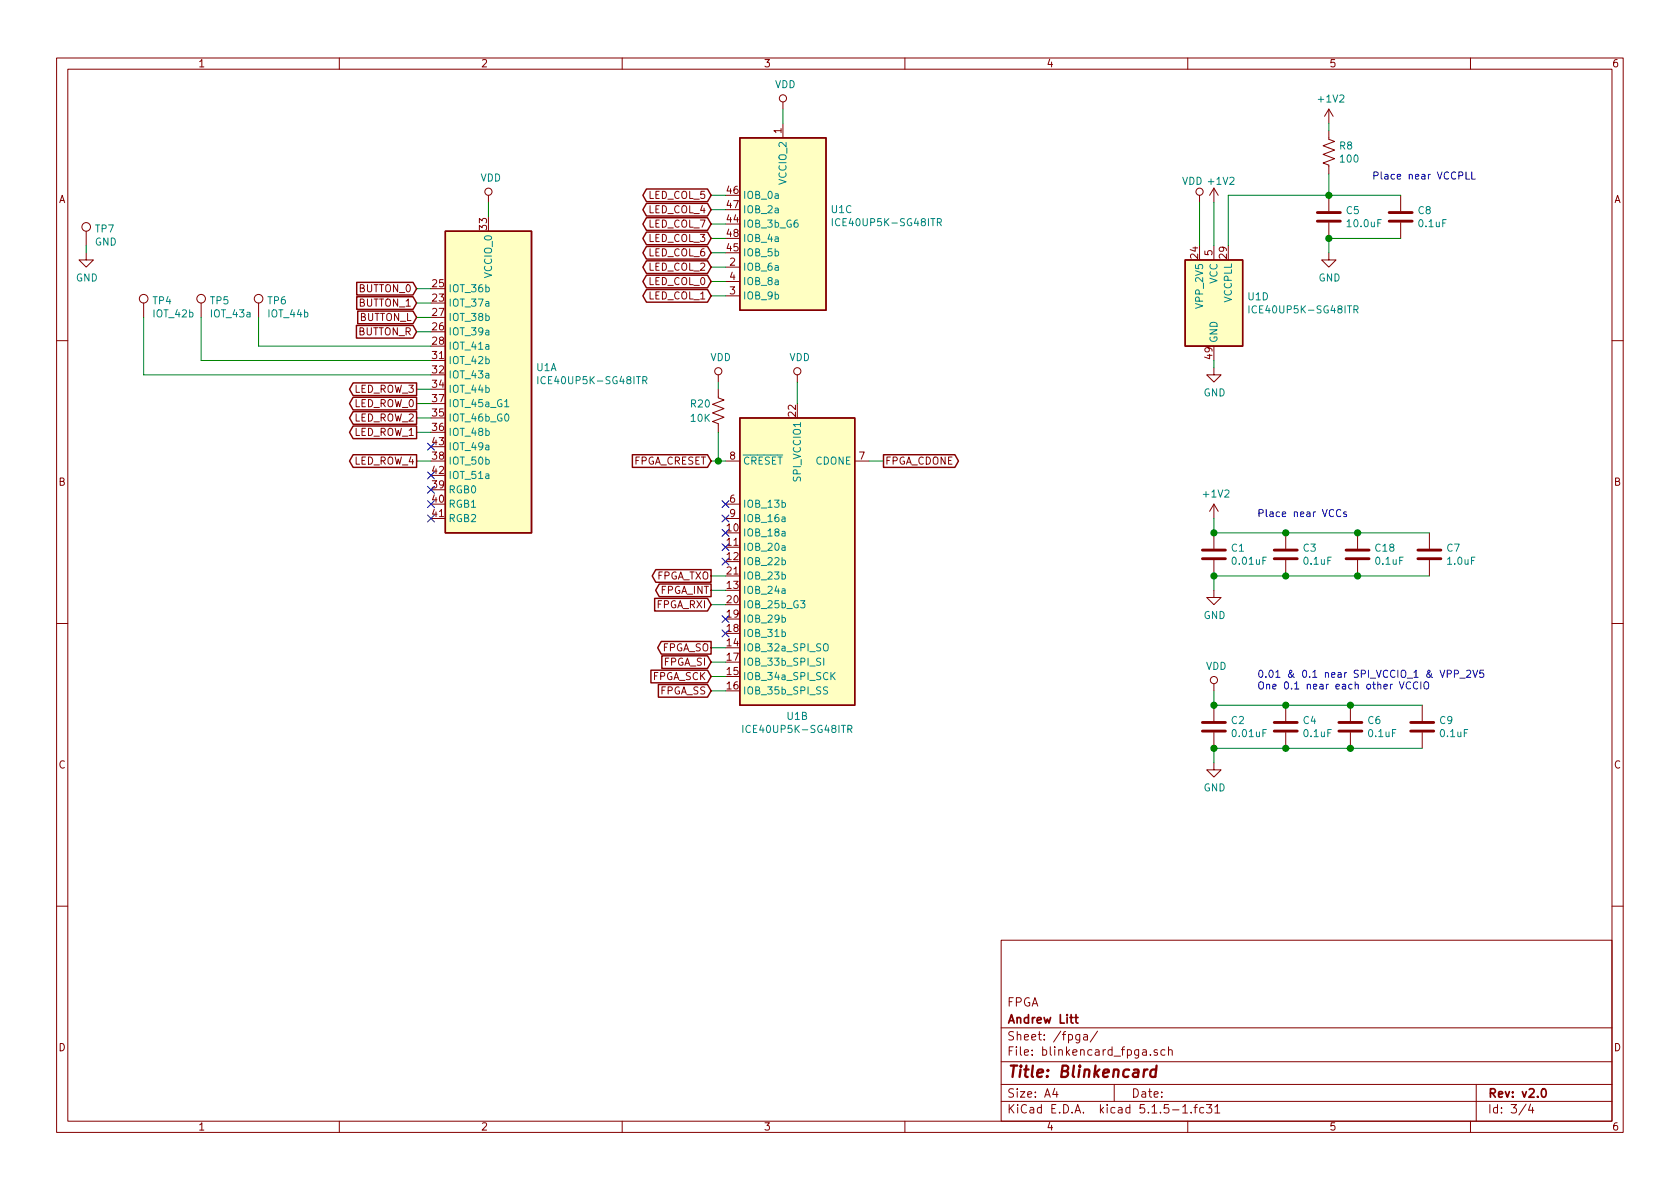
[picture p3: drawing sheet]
EESchema Schematic File Version 4
EELAYER 30 0
EELAYER END
$Descr A4 11693 8268
encoding utf-8
Sheet 3 4
Title "Blinkencard"
Date ""
Rev "v2.0"
Comp "Andrew Litt"
Comment1 "FPGA"
Comment2 ""
Comment3 ""
Comment4 ""
$EndDescr
$Comp
L FPGA_Lattice:ICE40UP5K-SG48ITR U1
U 2 1
P 5550 3900
F 0 "U1" H 5550 2825 50  0000 C CNN
F 1 "ICE40UP5K-SG48ITR" H 5550 2734 50  0000 C CNN
F 2 "Package_DFN_QFN:QFN-48-1EP_7x7mm_P0.5mm_EP5.15x5.15mm_ThermalVias" H 5550 2550 50  0001 C CNN
F 3 "http://www.latticesemi.com/Products/FPGAandCPLD/iCE40Ultra" H 5150 4900 50  0001 C CNN
F 4 " ICE40UP5K-SG48I" H 5550 2925 50  0001 C CNN " mfg_part"
	2    5550 3900
	1    0    0    -1  
$EndComp
$Comp
L FPGA_Lattice:ICE40UP5K-SG48ITR U1
U 3 1
P 5450 1550
F 0 "U1" H 5780 1653 50  0000 L CNN
F 1 "ICE40UP5K-SG48ITR" H 5780 1562 50  0000 L CNN
F 2 "Package_DFN_QFN:QFN-48-1EP_7x7mm_P0.5mm_EP5.15x5.15mm_ThermalVias" H 5450 200 50  0001 C CNN
F 3 "http://www.latticesemi.com/Products/FPGAandCPLD/iCE40Ultra" H 5050 2550 50  0001 C CNN
F 4 " ICE40UP5K-SG48I" H 5780 1753 50  0001 C CNN " mfg_part"
	3    5450 1550
	1    0    0    -1  
$EndComp
$Comp
L FPGA_Lattice:ICE40UP5K-SG48ITR U1
U 4 1
P 8450 2100
F 0 "U1" H 8680 2146 50  0000 L CNN
F 1 "ICE40UP5K-SG48ITR" H 8680 2055 50  0000 L CNN
F 2 "Package_DFN_QFN:QFN-48-1EP_7x7mm_P0.5mm_EP5.15x5.15mm_ThermalVias" H 8450 750 50  0001 C CNN
F 3 "http://www.latticesemi.com/Products/FPGAandCPLD/iCE40Ultra" H 8050 3100 50  0001 C CNN
F 4 " ICE40UP5K-SG48I" H 8680 2246 50  0001 C CNN " mfg_part"
	4    8450 2100
	1    0    0    -1  
$EndComp
$Comp
L power:+1V2 #PWR011
U 1 1
P 8450 1400
F 0 "#PWR011" H 8450 1250 50  0001 C CNN
F 1 "+1V2" H 8500 1550 50  0000 C CNN
F 2 "" H 8450 1400 50  0001 C CNN
F 3 "" H 8450 1400 50  0001 C CNN
	1    8450 1400
	1    0    0    -1  
$EndComp
$Comp
L power:VDD #PWR09
U 1 1
P 8350 1400
F 0 "#PWR09" H 8350 1250 50  0001 C CNN
F 1 "VDD" H 8300 1550 50  0000 C CNN
F 2 "" H 8350 1400 50  0001 C CNN
F 3 "" H 8350 1400 50  0001 C CNN
	1    8350 1400
	1    0    0    -1  
$EndComp
$Comp
L power:GND #PWR010
U 1 1
P 8450 2550
F 0 "#PWR010" H 8450 2300 50  0001 C CNN
F 1 "GND" H 8455 2377 50  0000 C CNN
F 2 "" H 8450 2550 50  0001 C CNN
F 3 "" H 8450 2550 50  0001 C CNN
	1    8450 2550
	1    0    0    -1  
$EndComp
$Comp
L power:VDD #PWR08
U 1 1
P 5550 2650
F 0 "#PWR08" H 5550 2500 50  0001 C CNN
F 1 "VDD" H 5567 2823 50  0000 C CNN
F 2 "" H 5550 2650 50  0001 C CNN
F 3 "" H 5550 2650 50  0001 C CNN
	1    5550 2650
	1    0    0    -1  
$EndComp
$Comp
L power:VDD #PWR07
U 1 1
P 5450 750
F 0 "#PWR07" H 5450 600 50  0001 C CNN
F 1 "VDD" H 5467 923 50  0000 C CNN
F 2 "" H 5450 750 50  0001 C CNN
F 3 "" H 5450 750 50  0001 C CNN
	1    5450 750 
	1    0    0    -1  
$EndComp
$Comp
L power:VDD #PWR06
U 1 1
P 3400 1400
F 0 "#PWR06" H 3400 1250 50  0001 C CNN
F 1 "VDD" H 3417 1573 50  0000 C CNN
F 2 "" H 3400 1400 50  0001 C CNN
F 3 "" H 3400 1400 50  0001 C CNN
	1    3400 1400
	1    0    0    -1  
$EndComp
$Comp
L Device:C C1
U 1 1
P 8450 3850
F 0 "C1" H 8565 3896 50  0000 L CNN
F 1 "0.01uF" H 8565 3805 50  0000 L CNN
F 2 "Capacitor_SMD:C_0603_1608Metric" H 8488 3700 50  0001 C CNN
F 3 "~" H 8450 3850 50  0001 C CNN
F 4 " CL21B103KBANNNC" H 8565 3996 50  0001 C CNN " mfg_part"
	1    8450 3850
	1    0    0    -1  
$EndComp
$Comp
L Device:C C3
U 1 1
P 8950 3850
F 0 "C3" H 9065 3896 50  0000 L CNN
F 1 "0.1uF" H 9065 3805 50  0000 L CNN
F 2 "Capacitor_SMD:C_0603_1608Metric" H 8988 3700 50  0001 C CNN
F 3 "~" H 8950 3850 50  0001 C CNN
F 4 " CL10F104ZO8NNNC" H 9065 3996 50  0001 C CNN " mfg_part"
	1    8950 3850
	1    0    0    -1  
$EndComp
$Comp
L power:+1V2 #PWR015
U 1 1
P 8450 3600
F 0 "#PWR015" H 8450 3450 50  0001 C CNN
F 1 "+1V2" H 8465 3773 50  0000 C CNN
F 2 "" H 8450 3600 50  0001 C CNN
F 3 "" H 8450 3600 50  0001 C CNN
	1    8450 3600
	1    0    0    -1  
$EndComp
$Comp
L Device:C C7
U 1 1
P 9950 3850
F 0 "C7" H 10065 3896 50  0000 L CNN
F 1 "1.0uF" H 10065 3805 50  0000 L CNN
F 2 "Capacitor_SMD:C_0805_2012Metric" H 9988 3700 50  0001 C CNN
F 3 "~" H 9950 3850 50  0001 C CNN
F 4 " CL21B105KOFNNNG" H 10065 3996 50  0001 C CNN " mfg_part"
	1    9950 3850
	1    0    0    -1  
$EndComp
$Comp
L power:GND #PWR016
U 1 1
P 8450 4100
F 0 "#PWR016" H 8450 3850 50  0001 C CNN
F 1 "GND" H 8455 3927 50  0000 C CNN
F 2 "" H 8450 4100 50  0001 C CNN
F 3 "" H 8450 4100 50  0001 C CNN
	1    8450 4100
	1    0    0    -1  
$EndComp
$Comp
L Device:R_US R8
U 1 1
P 9250 1050
F 0 "R8" H 9318 1096 50  0000 L CNN
F 1 "100" H 9318 1005 50  0000 L CNN
F 2 "Resistor_SMD:R_0603_1608Metric" V 9290 1040 50  0001 C CNN
F 3 "~" H 9250 1050 50  0001 C CNN
F 4 " RC0603JR-07100RL" H 9318 1196 50  0001 C CNN " mfg_part"
	1    9250 1050
	1    0    0    -1  
$EndComp
$Comp
L power:GND #PWR020
U 1 1
P 9250 1750
F 0 "#PWR020" H 9250 1500 50  0001 C CNN
F 1 "GND" H 9255 1577 50  0000 C CNN
F 2 "" H 9250 1750 50  0001 C CNN
F 3 "" H 9250 1750 50  0001 C CNN
	1    9250 1750
	1    0    0    -1  
$EndComp
$Comp
L power:+1V2 #PWR019
U 1 1
P 9250 850
F 0 "#PWR019" H 9250 700 50  0001 C CNN
F 1 "+1V2" H 9265 1023 50  0000 C CNN
F 2 "" H 9250 850 50  0001 C CNN
F 3 "" H 9250 850 50  0001 C CNN
	1    9250 850 
	1    0    0    -1  
$EndComp
$Comp
L Device:C C2
U 1 1
P 8450 5050
F 0 "C2" H 8565 5096 50  0000 L CNN
F 1 "0.01uF" H 8565 5005 50  0000 L CNN
F 2 "Capacitor_SMD:C_0603_1608Metric" H 8488 4900 50  0001 C CNN
F 3 "~" H 8450 5050 50  0001 C CNN
F 4 " CL21B103KBANNNC" H 8565 5196 50  0001 C CNN " mfg_part"
	1    8450 5050
	1    0    0    -1  
$EndComp
$Comp
L Device:C C4
U 1 1
P 8950 5050
F 0 "C4" H 9065 5096 50  0000 L CNN
F 1 "0.1uF" H 9065 5005 50  0000 L CNN
F 2 "Capacitor_SMD:C_0603_1608Metric" H 8988 4900 50  0001 C CNN
F 3 "~" H 8950 5050 50  0001 C CNN
F 4 " CL10F104ZO8NNNC" H 9065 5196 50  0001 C CNN " mfg_part"
	1    8950 5050
	1    0    0    -1  
$EndComp
$Comp
L power:GND #PWR018
U 1 1
P 8450 5300
F 0 "#PWR018" H 8450 5050 50  0001 C CNN
F 1 "GND" H 8455 5127 50  0000 C CNN
F 2 "" H 8450 5300 50  0001 C CNN
F 3 "" H 8450 5300 50  0001 C CNN
	1    8450 5300
	1    0    0    -1  
$EndComp
$Comp
L power:VDD #PWR017
U 1 1
P 8450 4800
F 0 "#PWR017" H 8450 4650 50  0001 C CNN
F 1 "VDD" H 8467 4973 50  0000 C CNN
F 2 "" H 8450 4800 50  0001 C CNN
F 3 "" H 8450 4800 50  0001 C CNN
	1    8450 4800
	1    0    0    -1  
$EndComp
$Comp
L Device:C C9
U 1 1
P 9900 5050
F 0 "C9" H 10015 5096 50  0000 L CNN
F 1 "0.1uF" H 10015 5005 50  0000 L CNN
F 2 "Capacitor_SMD:C_0603_1608Metric" H 9938 4900 50  0001 C CNN
F 3 "~" H 9900 5050 50  0001 C CNN
F 4 " CL10F104ZO8NNNC" H 10015 5196 50  0001 C CNN " mfg_part"
	1    9900 5050
	1    0    0    -1  
$EndComp
$Comp
L FPGA_Lattice:ICE40UP5K-SG48ITR U1
U 1 1
P 3400 2600
F 0 "U1" H 3730 2653 50  0000 L CNN
F 1 "ICE40UP5K-SG48ITR" H 3730 2562 50  0000 L CNN
F 2 "Package_DFN_QFN:QFN-48-1EP_7x7mm_P0.5mm_EP5.15x5.15mm_ThermalVias" H 3400 1250 50  0001 C CNN
F 3 "http://www.latticesemi.com/Products/FPGAandCPLD/iCE40Ultra" H 3000 3600 50  0001 C CNN
F 4 " ICE40UP5K-SG48I" H 3730 2753 50  0001 C CNN " mfg_part"
	1    3400 2600
	1    0    0    -1  
$EndComp
$Comp
L Device:C C6
U 1 1
P 9400 5050
F 0 "C6" H 9515 5096 50  0000 L CNN
F 1 "0.1uF" H 9515 5005 50  0000 L CNN
F 2 "Capacitor_SMD:C_0603_1608Metric" H 9438 4900 50  0001 C CNN
F 3 "~" H 9400 5050 50  0001 C CNN
F 4 " CL10F104ZO8NNNC" H 9515 5196 50  0001 C CNN " mfg_part"
	1    9400 5050
	1    0    0    -1  
$EndComp
$Comp
L Device:C C18
U 1 1
P 9450 3850
F 0 "C18" H 9565 3896 50  0000 L CNN
F 1 "0.1uF" H 9565 3805 50  0000 L CNN
F 2 "Capacitor_SMD:C_0603_1608Metric" H 9488 3700 50  0001 C CNN
F 3 "~" H 9450 3850 50  0001 C CNN
F 4 " CL10F104ZO8NNNC" H 9565 3996 50  0001 C CNN " mfg_part"
	1    9450 3850
	1    0    0    -1  
$EndComp
$Comp
L Device:R_US R20
U 1 1
P 5000 2850
F 0 "R20" H 4800 2900 50  0000 L CNN
F 1 "10K" H 4800 2800 50  0000 L CNN
F 2 "Resistor_SMD:R_0603_1608Metric" V 5040 2840 50  0001 C CNN
F 3 "~" H 5000 2850 50  0001 C CNN
F 4 " RC0603JR-0710KL" H 4800 3000 50  0001 C CNN " mfg_part"
	1    5000 2850
	1    0    0    -1  
$EndComp
$Comp
L power:VDD #PWR023
U 1 1
P 5000 2650
F 0 "#PWR023" H 5000 2500 50  0001 C CNN
F 1 "VDD" H 5017 2823 50  0000 C CNN
F 2 "" H 5000 2650 50  0001 C CNN
F 3 "" H 5000 2650 50  0001 C CNN
	1    5000 2650
	1    0    0    -1  
$EndComp
$Comp
L Device:C C8
U 1 1
P 9750 1500
F 0 "C8" H 9865 1546 50  0000 L CNN
F 1 "0.1uF" H 9865 1455 50  0000 L CNN
F 2 "Capacitor_SMD:C_0603_1608Metric" H 9788 1350 50  0001 C CNN
F 3 "~" H 9750 1500 50  0001 C CNN
F 4 " CL10F104ZO8NNNC" H 9865 1646 50  0001 C CNN " mfg_part"
	1    9750 1500
	1    0    0    -1  
$EndComp
$Comp
L Device:C C5
U 1 1
P 9250 1500
F 0 "C5" H 9365 1546 50  0000 L CNN
F 1 "10.0uF" H 9365 1455 50  0000 L CNN
F 2 "Capacitor_SMD:C_0805_2012Metric" H 9288 1350 50  0001 C CNN
F 3 "~" H 9250 1500 50  0001 C CNN
F 4 " CL21A106KQCLRNC" H 9365 1646 50  0001 C CNN " mfg_part"
	1    9250 1500
	1    0    0    -1  
$EndComp
$Comp
L Connector:TestPoint TP4
U 1 1
P 1000 2200
F 0 "TP4" H 1058 2318 50  0000 L CNN
F 1 "IOT_42b" H 1058 2227 50  0000 L CNN
F 2 "TestPoint:TestPoint_Pad_D1.5mm" H 1200 2200 50  0001 C CNN
F 3 "~" H 1200 2200 50  0001 C CNN
F 4 " NP" H 1058 2418 50  0001 C CNN " mfg_part"
	1    1000 2200
	1    0    0    -1  
$EndComp
$Comp
L Connector:TestPoint TP5
U 1 1
P 1400 2200
F 0 "TP5" H 1458 2318 50  0000 L CNN
F 1 "IOT_43a" H 1458 2227 50  0000 L CNN
F 2 "TestPoint:TestPoint_Pad_D1.5mm" H 1600 2200 50  0001 C CNN
F 3 "~" H 1600 2200 50  0001 C CNN
F 4 " NP" H 1458 2418 50  0001 C CNN " mfg_part"
	1    1400 2200
	1    0    0    -1  
$EndComp
$Comp
L Connector:TestPoint TP6
U 1 1
P 1800 2200
F 0 "TP6" H 1858 2318 50  0000 L CNN
F 1 "IOT_44b" H 1858 2227 50  0000 L CNN
F 2 "TestPoint:TestPoint_Pad_D1.5mm" H 2000 2200 50  0001 C CNN
F 3 "~" H 2000 2200 50  0001 C CNN
F 4 " NP" H 1858 2418 50  0001 C CNN " mfg_part"
	1    1800 2200
	1    0    0    -1  
$EndComp
$Comp
L Connector:TestPoint TP7
U 1 1
P 600 1700
F 0 "TP7" H 658 1818 50  0000 L CNN
F 1 "GND" H 658 1727 50  0000 L CNN
F 2 "TestPoint:TestPoint_Pad_D1.5mm" H 800 1700 50  0001 C CNN
F 3 "~" H 800 1700 50  0001 C CNN
F 4 " NP" H 658 1918 50  0001 C CNN " mfg_part"
	1    600  1700
	1    0    0    -1  
$EndComp
$Comp
L power:GND #PWR012
U 1 1
P 600 1750
F 0 "#PWR012" H 600 1500 50  0001 C CNN
F 1 "GND" H 605 1577 50  0000 C CNN
F 2 "" H 600 1750 50  0001 C CNN
F 3 "" H 600 1750 50  0001 C CNN
	1    600  1750
	1    0    0    -1  
$EndComp
Text GLabel 2900 2800 0    50   Output ~ 0
LED_ROW_0
Text GLabel 2900 2900 0    50   Output ~ 0
LED_ROW_2
Text GLabel 2900 2700 0    50   Output ~ 0
LED_ROW_3
Text GLabel 4950 2050 0    50   3State ~ 0
LED_COL_1
Text GLabel 4950 1950 0    50   3State ~ 0
LED_COL_0
Text GLabel 4950 1850 0    50   3State ~ 0
LED_COL_2
Text GLabel 4950 1750 0    50   3State ~ 0
LED_COL_6
Text GLabel 4950 1650 0    50   3State ~ 0
LED_COL_3
Text GLabel 4950 1550 0    50   3State ~ 0
LED_COL_7
Text GLabel 4950 1450 0    50   3State ~ 0
LED_COL_4
Text GLabel 4950 1350 0    50   3State ~ 0
LED_COL_5
Text GLabel 4950 4000 0    50   Output ~ 0
FPGA_TXO
Text GLabel 4950 4200 0    50   Input ~ 0
FPGA_RXI
Text GLabel 4950 4100 0    50   Output ~ 0
FPGA_INT
Text GLabel 2900 2000 0    50   Input ~ 0
BUTTON_0
Text GLabel 2900 2100 0    50   Input ~ 0
BUTTON_1
Text GLabel 2900 2200 0    50   Input ~ 0
BUTTON_L
Text GLabel 2900 2300 0    50   Input ~ 0
BUTTON_R
Text GLabel 6150 3200 2    50   Output ~ 0
FPGA_CDONE
Text GLabel 4950 3200 0    50   Input ~ 0
FPGA_CRESET
Text Notes 8750 4800 0    50   ~ 0
0.01 & 0.1 near SPI_VCCIO_1 & VPP_2V5\nOne 0.1 near each other VCCIO
Text Notes 8750 3600 0    50   ~ 0
Place near VCCs
Text Notes 9550 1250 0    50   ~ 0
Place near VCCPLL
Text GLabel 4950 4500 0    50   Output ~ 0
FPGA_SO
Text GLabel 4950 4600 0    50   Input ~ 0
FPGA_SI
Text GLabel 4950 4700 0    50   Input ~ 0
FPGA_SCK
Text GLabel 4950 4800 0    50   Input ~ 0
FPGA_SS
Text GLabel 2900 3000 0    50   Output ~ 0
LED_ROW_1
Text GLabel 2900 3200 0    50   Output ~ 0
LED_ROW_4
Wire Wire Line
	3000 2900 2900 2900
Wire Wire Line
	3000 3000 2900 3000
Wire Wire Line
	4950 1350 5050 1350
Wire Wire Line
	5050 1450 4950 1450
Wire Wire Line
	5050 1550 4950 1550
Wire Wire Line
	5050 1650 4950 1650
Wire Wire Line
	5050 1750 4950 1750
Wire Wire Line
	5050 1850 4950 1850
Wire Wire Line
	5050 1950 4950 1950
Wire Wire Line
	5050 2050 4950 2050
Wire Wire Line
	4950 4000 5050 4000
Wire Wire Line
	4950 4200 5050 4200
Wire Wire Line
	5050 4100 4950 4100
Wire Wire Line
	8350 1400 8350 1700
Wire Wire Line
	8450 2500 8450 2550
Wire Wire Line
	3400 1400 3400 1500
Wire Wire Line
	5450 750  5450 850 
Wire Wire Line
	3000 2000 2900 2000
Wire Wire Line
	2900 2100 3000 2100
Wire Wire Line
	3000 2200 2900 2200
Wire Wire Line
	2900 2300 3000 2300
Wire Wire Line
	4950 3200 5000 3200
Wire Wire Line
	6050 3200 6150 3200
Wire Wire Line
	8450 3600 8450 3700
Wire Wire Line
	8450 4000 8450 4100
Wire Wire Line
	8450 3700 8950 3700
Wire Wire Line
	8950 3700 9450 3700
Wire Wire Line
	9450 4000 8950 4000
Wire Wire Line
	8950 4000 8450 4000
Wire Wire Line
	8450 1400 8450 1700
Wire Wire Line
	9250 1350 9250 1200
Wire Wire Line
	9250 850  9250 900 
Wire Wire Line
	9750 1650 9250 1650
Wire Wire Line
	9250 1350 9750 1350
Wire Wire Line
	9250 1650 9250 1750
Wire Wire Line
	8550 1700 8550 1350
Wire Wire Line
	8550 1350 9250 1350
Wire Wire Line
	8450 4800 8450 4900
Wire Wire Line
	8450 5200 8450 5300
Wire Wire Line
	8450 4900 8950 4900
Wire Wire Line
	8950 5200 8450 5200
Wire Wire Line
	9400 4900 9900 4900
Wire Wire Line
	9900 5200 9400 5200
Wire Wire Line
	8950 4900 9400 4900
Wire Wire Line
	8950 5200 9400 5200
Wire Wire Line
	5050 4500 4950 4500
Wire Wire Line
	4950 4600 5050 4600
Wire Wire Line
	5050 4700 4950 4700
Wire Wire Line
	4950 4800 5050 4800
Wire Wire Line
	9450 3700 9950 3700
Wire Wire Line
	9950 4000 9450 4000
Wire Wire Line
	5000 3200 5000 3000
Wire Wire Line
	5000 3200 5050 3200
Wire Wire Line
	5000 2650 5000 2700
Wire Wire Line
	5550 2650 5550 2800
Wire Wire Line
	3000 2400 1800 2400
Wire Wire Line
	1800 2400 1800 2200
Wire Wire Line
	3000 2500 1400 2500
Wire Wire Line
	1400 2500 1400 2200
Wire Wire Line
	3000 2600 1000 2600
Wire Wire Line
	1000 2600 1000 2200
Wire Wire Line
	600  1700 600  1750
Wire Wire Line
	2900 2700 3000 2700
Wire Wire Line
	3000 2800 2900 2800
Wire Wire Line
	2900 3200 3000 3200
Connection ~ 8450 3700
Connection ~ 8950 3700
Connection ~ 8950 4000
Connection ~ 8450 4000
Connection ~ 9250 1350
Connection ~ 9250 1650
Connection ~ 8450 4900
Connection ~ 8450 5200
Connection ~ 8950 4900
Connection ~ 9400 4900
Connection ~ 9400 5200
Connection ~ 8950 5200
Connection ~ 9450 3700
Connection ~ 9450 4000
Connection ~ 5000 3200
NoConn ~ 5050 3500
NoConn ~ 5050 3600
NoConn ~ 5050 3700
NoConn ~ 5050 3800
NoConn ~ 5050 3900
NoConn ~ 3000 3400
NoConn ~ 3000 3500
NoConn ~ 3000 3600
NoConn ~ 3000 3100
NoConn ~ 3000 3300
NoConn ~ 5050 4300
NoConn ~ 5050 4400
$EndSCHEMATC
